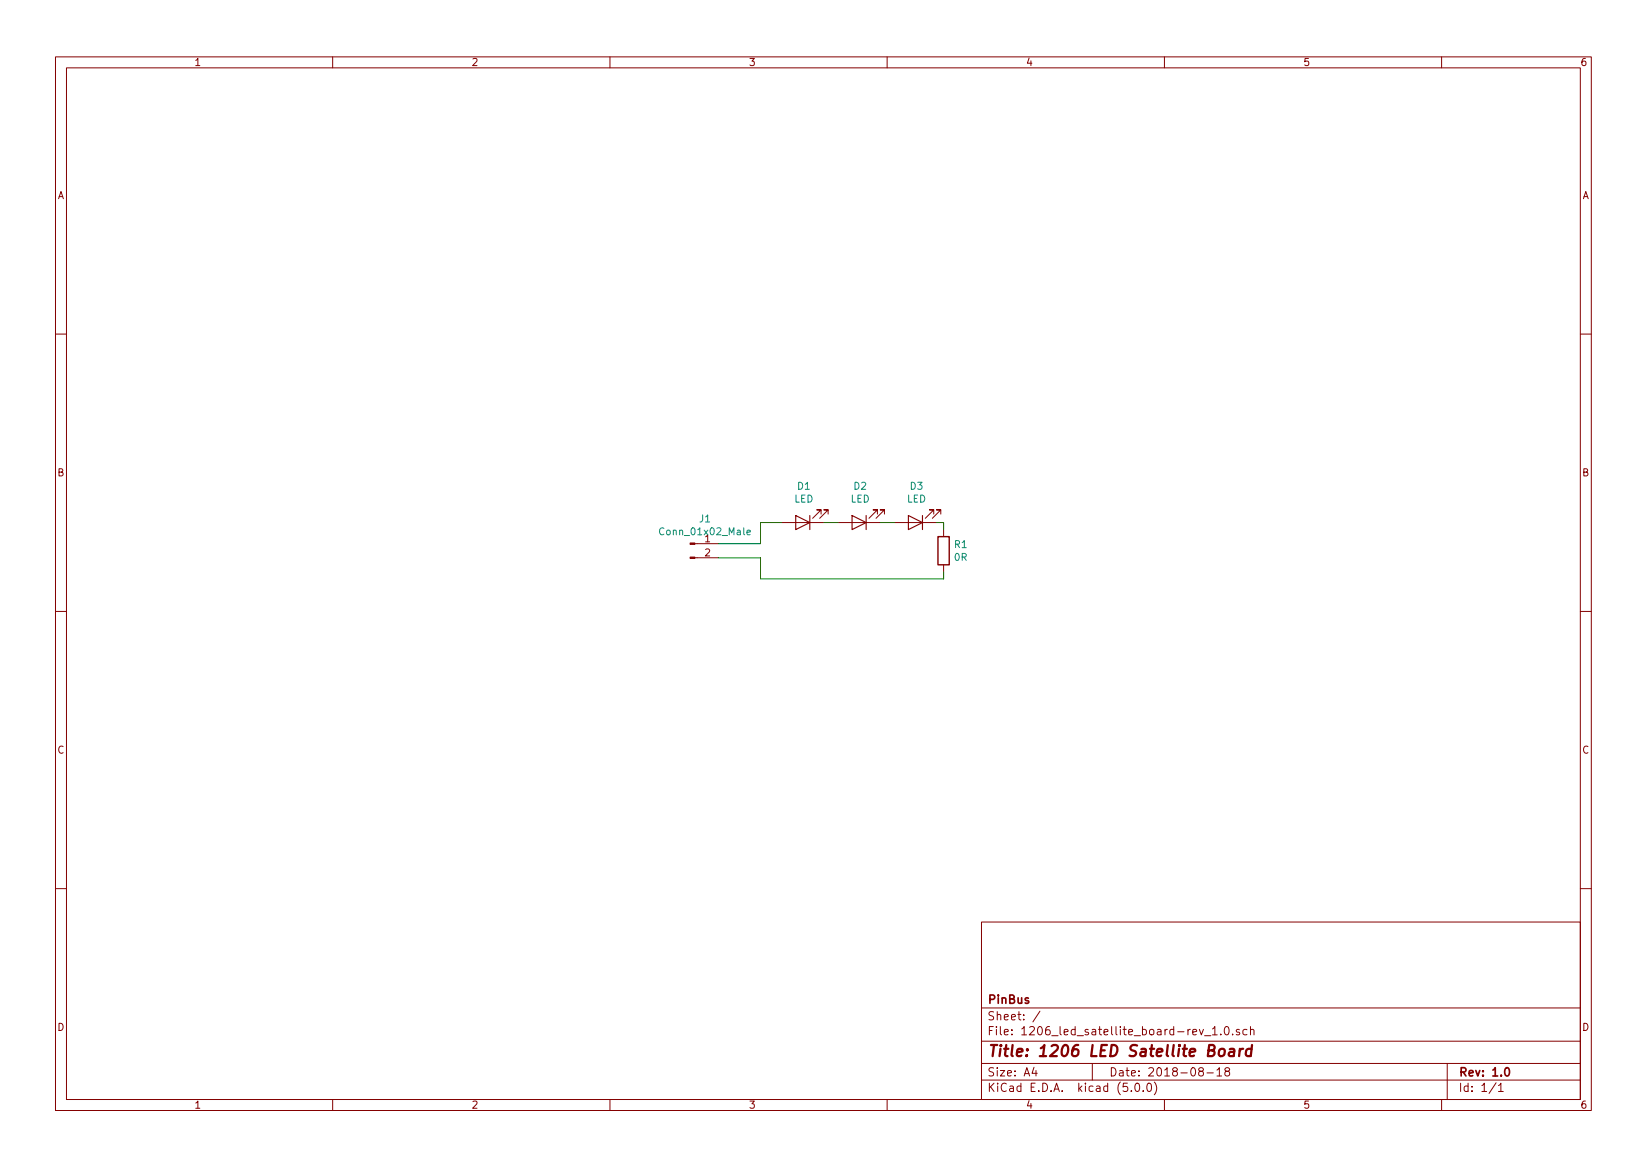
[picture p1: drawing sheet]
EESchema Schematic File Version 4
EELAYER 26 0
EELAYER END
$Descr A4 11693 8268
encoding utf-8
Sheet 1 1
Title "1206 LED Satellite Board"
Date "2018-08-18"
Rev "1.0"
Comp "PinBus"
Comment1 ""
Comment2 ""
Comment3 ""
Comment4 ""
$EndDescr
$Comp
L Device:LED D1
U 1 1
P 5700 3700
F 0 "D1" H 5692 3445 50  0000 C CNN
F 1 "LED" H 5692 3536 50  0000 C CNN
F 2 "LED_SMD:LED_1206_3216Metric" H 5700 3700 50  0001 C CNN
F 3 "~" H 5700 3700 50  0001 C CNN
	1    5700 3700
	-1   0    0    1   
$EndComp
$Comp
L Device:LED D2
U 1 1
P 6100 3700
F 0 "D2" H 6092 3445 50  0000 C CNN
F 1 "LED" H 6092 3536 50  0000 C CNN
F 2 "LED_SMD:LED_1206_3216Metric" H 6100 3700 50  0001 C CNN
F 3 "~" H 6100 3700 50  0001 C CNN
	1    6100 3700
	-1   0    0    1   
$EndComp
$Comp
L Device:LED D3
U 1 1
P 6500 3700
F 0 "D3" H 6492 3445 50  0000 C CNN
F 1 "LED" H 6492 3536 50  0000 C CNN
F 2 "LED_SMD:LED_1206_3216Metric" H 6500 3700 50  0001 C CNN
F 3 "~" H 6500 3700 50  0001 C CNN
	1    6500 3700
	-1   0    0    1   
$EndComp
$Comp
L Device:R R1
U 1 1
P 6700 3900
F 0 "R1" H 6770 3946 50  0000 L CNN
F 1 "0R" H 6770 3855 50  0000 L CNN
F 2 "Resistors_SMD:R_1206" V 6630 3900 50  0001 C CNN
F 3 "~" H 6700 3900 50  0001 C CNN
	1    6700 3900
	1    0    0    -1  
$EndComp
$Comp
L Connector:Conn_01x02_Male J1
U 1 1
P 4900 3850
F 0 "J1" H 5006 4028 50  0000 C CNN
F 1 "Conn_01x02_Male" H 5006 3937 50  0000 C CNN
F 2 "Connectors_JST:JST_XH_B02B-XH-A_02x2.50mm_Straight" H 4900 3850 50  0001 C CNN
F 3 "~" H 4900 3850 50  0001 C CNN
	1    4900 3850
	1    0    0    -1  
$EndComp
Wire Wire Line
	5100 3850 5400 3850
Wire Wire Line
	5400 3850 5400 3700
Wire Wire Line
	5400 3700 5550 3700
Wire Wire Line
	5850 3700 5950 3700
Wire Wire Line
	6250 3700 6350 3700
Wire Wire Line
	6650 3700 6700 3700
Wire Wire Line
	6700 3700 6700 3750
Wire Wire Line
	6700 4050 6700 4100
Wire Wire Line
	6700 4100 5400 4100
Wire Wire Line
	5400 4100 5400 3950
Wire Wire Line
	5400 3950 5100 3950
$EndSCHEMATC
